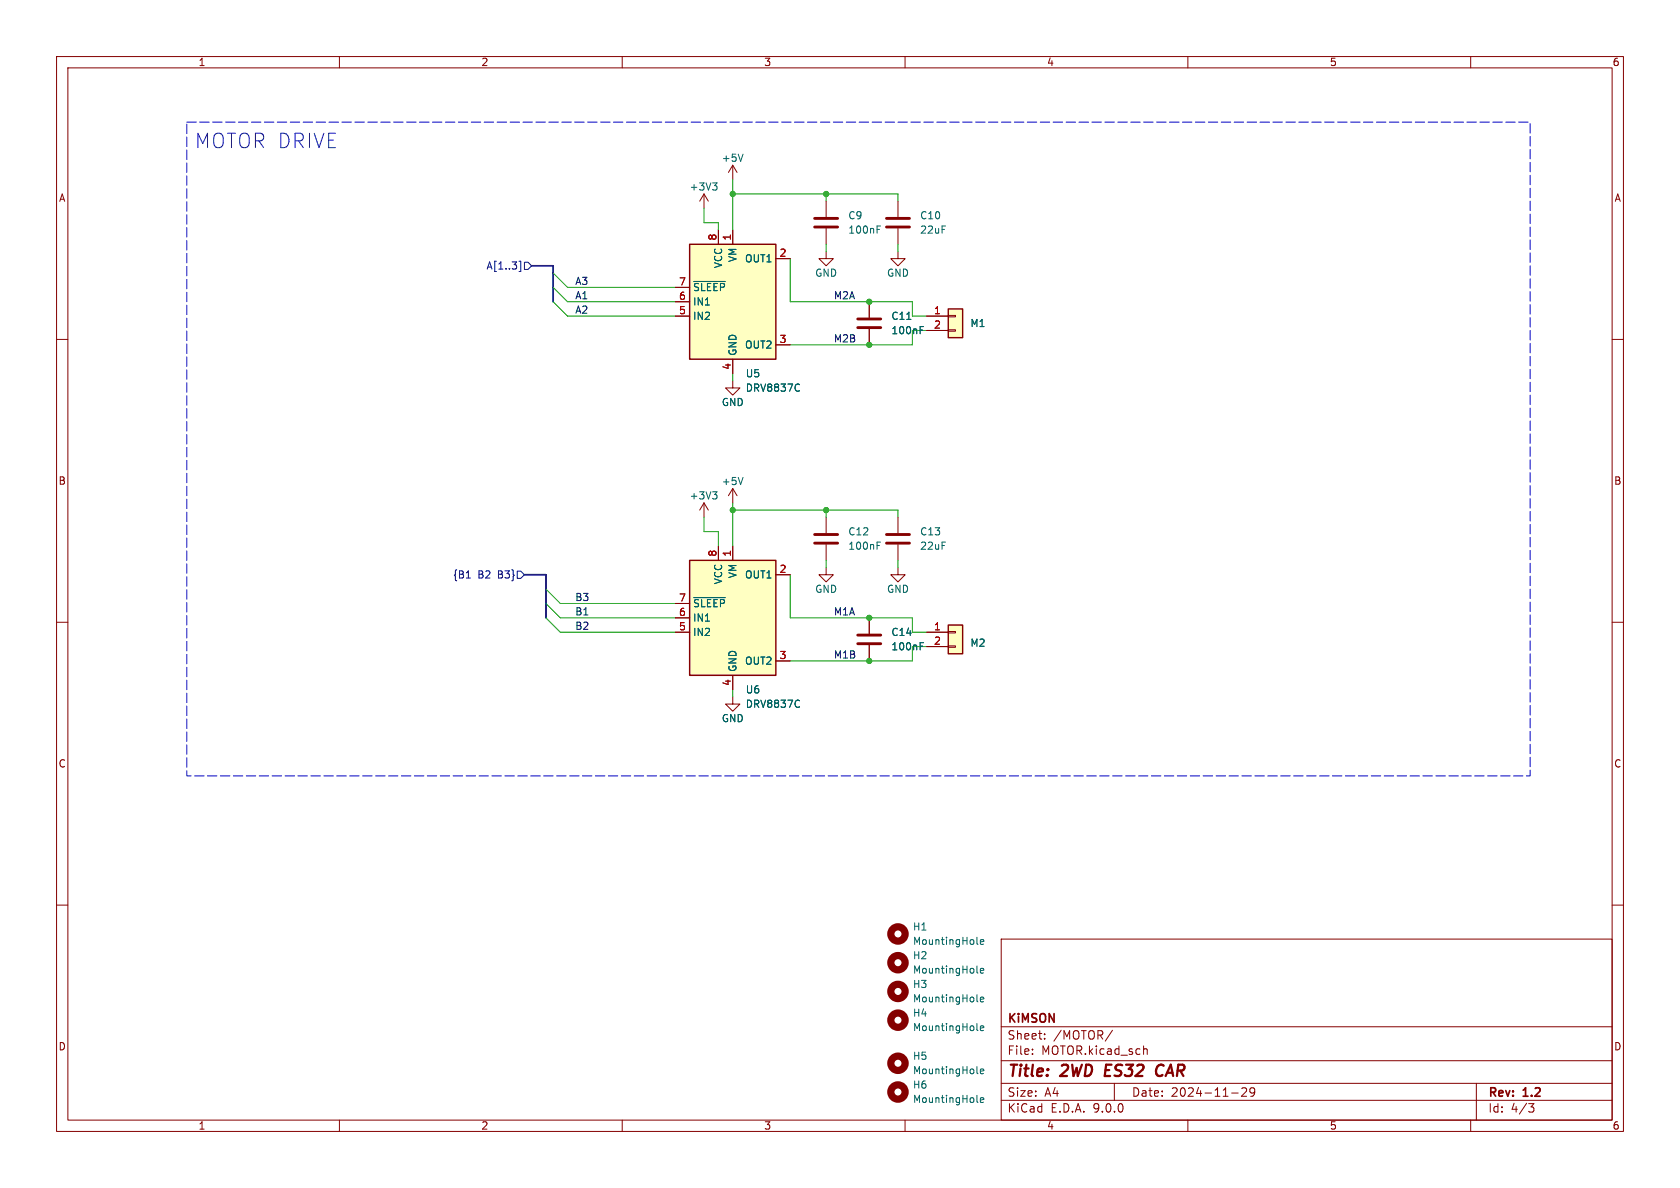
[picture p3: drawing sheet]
<svg xmlns="http://www.w3.org/2000/svg" width="297mm" height="210mm" viewBox="0 0 297 210" stroke-linecap="round" stroke-linejoin="round" font-family="sans-serif">
<g fill="none" stroke="#840000" stroke-width=".18">
<path d="M10 10h277v190h-277zM12 12h273v186h-273zM60 10v2M110 10v2M160 10v2M210 10v2M260 10v2M124.5 34.3l-.8 1.3M124.5 34.3l.7 1.3M124.5 34.3v2.5M129.5 29.2l-.7 1.3M129.5 29.2l.8 1.3"/>
<path d="M129.5 29.2v2.6M153.7 53.3v2.8M153.7 58.2v2.8M10 60h2M129.5 67.3v1.3h1.3l-1.3 1.3-1.2-1.3h1.2M285 60h2M124.5 88.9v2.5M124.5 88.9l-.8 1.3M124.5 88.9l.7 1.3M10 110h2M285 110h2M129.5 123.2v1.3h1.3l-1.3 1.2-1.2-1.2h1.2"/>
<path d="M10 160h2M177 166h108v32h-108zM285 160h2M60 198v2M110 198v2M160 198v2M177 194.5h108M177 191.5h108M177 187.5h108M177 181.5h108M182.5 186.3v.1M182.5 185.5v.1"/>
<path d="M184.7 183.6v.1M184.7 182.8v.1M196.7 182.1l-1.3 2M197 191.5v3M202.2 185.5h.5l.1 .9M210 198v2M217.7 193.2h1.2M219.5 192.4l.6-.1 .2 .1 .1 .3-.9 1.1h.9M221.8 192.9l-.3 .3h-.3l-.2-.3 .1-.5 .4-.1 .2 .1a.99 .99 0 0 1-.3 1.4h-.3M260 198v2M261 191.5v6.5M270.2 195.1h1l-.5 .6 .4 .1 .1 .5-.3 .3h-.4"/>
</g>
<path d="M195.6 188.2l-.3 2h1M205.4 188.2a1.13 1.13 0 0 0-1 .7 1.13 1.13 0 0 0 .2 1.2l.3 .1 .5-.1" fill="none" stroke="#840000" stroke-width=".4"/>
<circle cx="158.7" cy="170.2" r="1.27" fill="none" stroke="#840000" stroke-width="1.3"/>
<path d="M126 32.3h.8l-.5 .5M126.5 32.8l.3 .3v.3l-.3 .2M131.4 27.2l-.5 1.3M160.3 56.5h.7M162.7 58.3h.4M162.7 57.7h.6M126 86.9h.8l-.5 .5M126.5 87.4l.3 .3v.3l-.3 .2M172.7 171.8l.2 .2M173.3 171.6l.6-.1v-.3h-.4l-.2 .2 .1 .6h.5" fill="none" stroke="#006464" stroke-width=".18"/>
<path d="M151.6 56.4h4.1M151.6 57.9h4.1" fill="none" stroke="#840000" stroke-width=".51"/>
<path d="M167.6 110.5h2.6v5.1h-2.6z" fill="#ffffc2"/>
<path d="M167.6 110.5h2.6v5.1h-2.6z" fill="none" stroke="#840000" stroke-width=".25"/>
<path d="M163.8 111.8h3.8M163.8 114.3h3.8M167.6 111.6h1.3v.3h-1.3zM167.6 114.2h1.3v.2h-1.3z" fill="none" stroke="#840000" stroke-width=".18"/>
<path d="M121.9 43.2h15.3v20.3h-15.3z" fill="#ffffc2"/>
<path d="M121.9 43.2h15.3v20.3h-15.3z" fill="none" stroke="#840000" stroke-width=".25"/>
<path d="M119.4 50.8h2.5M119.4 53.3h2.5M119.4 55.9h2.5M127 40.6v2.6M129.5 40.6v2.6M137.2 45.7h2.5M129.5 63.5v2.5M137.2 61h2.5" fill="none" stroke="#840000" stroke-width=".18"/>
<path d="M122.7 49.8h5.5M141.1 67.9l.2 .1M141.3 69l-.2 .2" fill="none" stroke="#006464" stroke-width=".18"/>
<path d="M121.9 99.1h15.3v20.3h-15.3z" fill="#ffffc2"/>
<path d="M121.9 99.1h15.3v20.3h-15.3z" fill="none" stroke="#840000" stroke-width=".25"/>
<g fill="none" stroke="#840000" stroke-width=".18">
<path d="M158.7 35.6v2.8M146 44.5v1.2h1.3l-1.3 1.3-1.2-1.3h1.2M158.7 44.5v1.2h1.3l-1.3 1.3-1.2-1.3h1.2M158.7 40.4v2.8M127 96.5v2.6M129.5 86.4v2.5M129.5 96.5v2.6M129.5 86.4l-.7 1.2M129.5 86.4l.8 1.2M119.4 106.7h2.5M119.4 109.2h2.5M119.4 111.8h2.5"/>
<path d="M129.5 119.4v2.5M137.2 101.6h2.5M137.2 116.8h2.5"/>
</g>
<path d="M131.4 84.4l-.5 1.3M122.7 105.6h5.5M141.1 123.8l.2 .1M141.3 124.9l-.2 .1" fill="none" stroke="#006464" stroke-width=".18"/>
<path d="M156.7 38.6h4.1M156.7 40.1h4.1" fill="none" stroke="#840000" stroke-width=".51"/>
<path d="M167.6 54.6h2.6v5.1h-2.6z" fill="#ffffc2"/>
<path d="M167.6 54.6h2.6v5.1h-2.6z" fill="none" stroke="#840000" stroke-width=".25"/>
<g fill="none" stroke="#840000" stroke-width=".18">
<path d="M146 35.6v2.8M119.4 55.9h2.5M119.4 50.8h2.5M119.4 53.3h2.5M127 40.6v2.6M129.5 40.6v2.6M137.2 45.7h2.5M146 40.4v2.8M153.7 53.3v2.8M153.7 58.2v2.8M163.8 55.9h3.8M163.8 58.4h3.8"/>
<path d="M167.6 55.8h1.3v.2h-1.3zM167.6 58.3h1.3v.2h-1.3zM129.5 63.5v2.5M137.2 61h2.5M127 96.5v2.6M129.5 96.5v2.6M146 91.4v2.8M146 96.3v2.8M158.7 91.4v2.8M158.7 96.3v2.8M119.4 111.8h2.5M119.4 106.7h2.5"/>
<path d="M119.4 109.2h2.5M129.5 119.4v2.5M137.2 101.6h2.5M137.2 116.8h2.5M146 100.3v1.3h1.3l-1.3 1.3-1.2-1.3h1.2M153.7 109.2v2.8M153.7 114v2.8M158.7 100.3v1.3h1.3l-1.3 1.3-1.2-1.3h1.2M163.8 111.8h3.8M163.8 114.3h3.8"/>
</g>
<path d="M144 38.6h4.1M144 40.1h4.1M144 94.5h4.1M144 96h4.1M156.7 94.5h4.1M156.7 96h4.1M151.6 112.3h4.1M151.6 113.8h4.1" fill="none" stroke="#840000" stroke-width=".51"/>
<g fill="none" stroke="#006464" stroke-width=".18">
<path d="M155.1 39.9h.6M122.7 49.8h5.5M155.1 40.6h.4M160.3 56.5h.7M162.7 58.3h.4M162.7 57.7h.6M141.1 67.9l.2 .1M141.3 69l-.2 .2M155.1 96.4h.4M155.1 95.8h.6M122.7 105.6h5.5M162.7 114.2h.4"/>
<path d="M162.7 113.6h.6M141.1 123.8l.2 .1M141.3 124.9l-.2 .1M172.7 166.8l.2 .1M172.7 176.9l.2 .2M173.3 166.5l.6-.1v-.2l-.4-.1-.2 .2 .1 .6h.5M173.3 176.7l.6-.1v-.3h-.4l-.2 .1 .1 .6h.5M172.7 194.7l.2 .2M172.7 189.6l.2 .2M172.7 182l.2 .2M173.3 194.5l.6-.2v-.2l-.4-.1-.2 .2 .1 .6h.5M173.3 181.8l.6-.2v-.2l-.4-.1-.2 .2 .1 .6h.5"/>
<path d="M173.3 189.4l.6-.1v-.3h-.4l-.2 .1 .1 .6h.5"/>
</g>
<g fill="none" stroke="#840000" stroke-width="1.3">
<circle cx="158.7" cy="175.3" r="1.27"/>
<circle cx="158.7" cy="165.1" r="1.27"/>
<circle cx="158.7" cy="188" r="1.27"/>
<circle cx="158.7" cy="193" r="1.27"/>
<circle cx="158.7" cy="180.3" r="1.27"/>
</g>
<path d="M91.8 46.2h.3v1.8h-.3M92.7 46.4h.6l.7 .6-.7 .6h-.6zM82.4 102.2h.8M91.4 101h.7l.6 .6-.6 .6h-.7z" fill="none" stroke="#000084" stroke-width=".18"/>
<path d="M94 47h3.8v6.3M92.7 101.6h3.8v7.6" fill="none" stroke="#000084" stroke-width=".3"/>
<g fill="none" stroke="#009600" stroke-width=".18">
<path d="M124.5 36.8v2.6h2.5v1.2M129.5 31.8v8.8M129.5 34.3h29.2v1.3M146 34.3v1.3M97.8 53.3l2.5 2.6h19.1M97.8 48.3l2.5 2.5h19.1M97.8 50.8l2.5 2.5h19.1M139.7 45.7v7.6h21.6v2.6h2.5M146 43.2v1.3M158.7 43.2v1.3M163.8 58.4h-2.5v2.6h-21.6M129.5 66v1.3"/>
<path d="M124.5 91.4v2.6h2.5v2.5M129.5 88.9v7.6M129.5 90.2h29.2v1.2M146 90.2v1.2M146 99.1v1.2M158.7 99.1v1.2M96.5 104.1l2.6 2.6h20.3M96.5 106.7l2.6 2.5h20.3M96.5 109.2l2.6 2.6h20.3M139.7 101.6v7.6h21.6v2.6h2.5M163.8 114.3h-2.5v2.5h-21.6M129.5 121.9v1.3"/>
</g>
<path d="M33 21.6h237.5v115.6h-237.5z" fill="none" stroke="#0000c2" stroke-width=".18" stroke-dasharray="1.7 .6"/>
<g fill="#009600" stroke="#009600" stroke-width=".18">
<circle cx="146" cy="34.3" r=".46"/>
<circle cx="129.5" cy="34.3" r=".46"/>
<circle cx="153.7" cy="61" r=".46"/>
<circle cx="153.7" cy="53.3" r=".46"/>
<circle cx="146" cy="90.2" r=".46"/>
<circle cx="129.5" cy="90.2" r=".46"/>
<circle cx="153.7" cy="109.2" r=".46"/>
<circle cx="153.7" cy="116.8" r=".46"/>
</g>
<text font-size="3.5" fill="#0000c2" x="34.3" y="26.4">MOTOR DRIVE</text>
<g font-size="2.8" fill="#840000">
<text x="178" y="190.9">Title:</text>
<text x="187.7" y="190.9">2WD</text>
<text x="196.2" y="190.9">ES32</text>
<text x="206" y="190.9">CAR</text>
</g>
<g font-size="2.1" fill="#840000">
<text x="178" y="184">Sheet:</text>
<text x="178" y="181.2">KiMSON</text>
<text x="186.2" y="184">/MOTOR/</text>
<text x="178" y="186.7">File:</text>
<text x="184.1" y="186.7">MOTOR.kicad_sch</text>
<text x="178" y="196.9">KiCad</text>
<text x="178" y="194.1">Size:</text>
<text x="184.7" y="194.1">A4</text>
<text x="185.7" y="196.9">E.D.A.</text>
<text x="193.3" y="196.9">9.0.0</text>
<text x="200" y="194.1">Date:</text>
<text x="207" y="194.1">2024-11-29</text>
<text x="263" y="194.3">Rev:</text>
<text x="263" y="196.9">Id:</text>
<text x="267.1" y="196.9">4/3</text>
<text x="269.4" y="194.3">1.2</text>
</g>
<g font-size="1.8" fill="#840000">
<text x="35" y="11.9">1</text>
<text x="85" y="11.9">2</text>
<text x="135" y="11.9">3</text>
<text x="185" y="11.9">4</text>
<text x="235" y="11.9">5</text>
<text x="285" y="11.9">6</text>
<text x="10.3" y="35.9">A</text>
<text x="285.3" y="35.9">A</text>
<text x="10.3" y="85.9">B</text>
<text x="285.3" y="85.9">B</text>
<text x="10.3" y="135.9">C</text>
<text x="285.3" y="135.9">C</text>
<text x="10.3" y="185.9">D</text>
<text x="285.3" y="185.9">D</text>
<text x="35" y="199.9">1</text>
<text x="85" y="199.9">2</text>
<text x="135" y="199.9">3</text>
<text x="185" y="199.9">4</text>
<text x="235" y="199.9">5</text>
<text x="285" y="199.9">6</text>
</g>
<g font-size="1.8" fill="#006464">
<text x="127.5" y="28.8">+5V</text>
<text x="121.8" y="33.9">+3V3</text>
<text x="149.9" y="39">C9</text>
<text x="149.9" y="41.5">100nF</text>
<text x="162.6" y="39">C10</text>
<text x="162.6" y="41.5">22uF</text>
<text x="127.9" y="47.5" transform="rotate(-90 127.9 47.5)">VCC</text>
<text x="130.4" y="46.4" transform="rotate(-90 130.4 46.4)">VM</text>
<text x="131.6" y="46.6">OUT1</text>
<text x="122.4" y="51.7">~{SLEEP}</text>
<text x="144" y="49.1">GND</text>
<text x="156.7" y="49.1">GND</text>
<text x="122.4" y="54.2">IN1</text>
<text x="122.4" y="56.7">IN2</text>
<text x="157.5" y="59.3">100nF</text>
<text x="157.5" y="56.7">C11</text>
<text x="171.5" y="58">M1</text>
<text x="130.4" y="63" transform="rotate(-90 130.4 63)">GND</text>
<text x="131.6" y="61.8">OUT2</text>
<text x="127.5" y="72">GND</text>
<text x="131.7" y="66.9">U5</text>
<text x="131.7" y="69.4">DRV8837C</text>
<text x="121.8" y="88.5">+3V3</text>
<text x="127.5" y="86">+5V</text>
<text x="149.9" y="94.8">C12</text>
<text x="162.6" y="94.8">C13</text>
<text x="149.9" y="97.4">100nF</text>
<text x="162.6" y="97.4">22uF</text>
<text x="122.4" y="107.5">~{SLEEP}</text>
<text x="127.9" y="103.4" transform="rotate(-90 127.9 103.4)">VCC</text>
<text x="130.4" y="102.3" transform="rotate(-90 130.4 102.3)">VM</text>
<text x="131.6" y="102.5">OUT1</text>
<text x="144" y="105">GND</text>
<text x="156.7" y="105">GND</text>
<text x="122.4" y="110.1">IN1</text>
<text x="122.4" y="112.6">IN2</text>
<text x="157.5" y="112.6">C14</text>
<text x="130.4" y="118.9" transform="rotate(-90 130.4 118.9)">GND</text>
<text x="131.6" y="117.7">OUT2</text>
<text x="157.5" y="115.2">100nF</text>
<text x="171.5" y="114.5">M2</text>
<text x="131.7" y="122.8">U6</text>
<text x="131.7" y="125.3">DRV8837C</text>
<text x="127.5" y="127.9">GND</text>
<text x="161.3" y="164.7">H1</text>
<text x="161.3" y="167.2">MountingHole</text>
<text x="161.3" y="169.8">H2</text>
<text x="161.3" y="172.3">MountingHole</text>
<text x="161.3" y="179.9">H4</text>
<text x="161.3" y="174.9">H3</text>
<text x="161.3" y="177.4">MountingHole</text>
<text x="161.3" y="182.5">MountingHole</text>
<text x="161.3" y="187.6">H5</text>
<text x="161.3" y="190.1">MountingHole</text>
<text x="161.3" y="192.6">H6</text>
<text x="161.3" y="195.2">MountingHole</text>
</g>
<g font-size="1.8" fill="#000084">
<text x="85.9" y="47.9">A[1..3]</text>
<text x="80" y="102.5">{B1</text>
<text x="84.5" y="102.5">B2</text>
<text x="88.1" y="102.5">B3}</text>
</g>
<g font-size="1.8" fill="#a90000">
<text x="126.7" y="42.6" transform="rotate(-90 126.7 42.6)">8</text>
<text x="129.3" y="42.6" transform="rotate(-90 129.3 42.6)">1</text>
<text x="137.7" y="45.5">2</text>
<text x="119.9" y="50.5">7</text>
<text x="119.9" y="53.1">6</text>
<text x="119.9" y="55.6">5</text>
<text x="165" y="55.6">1</text>
<text x="165" y="58.2">2</text>
<text x="129.3" y="65.5" transform="rotate(-90 129.3 65.5)">4</text>
<text x="137.7" y="60.7">3</text>
<text x="126.7" y="98.5" transform="rotate(-90 126.7 98.5)">8</text>
<text x="129.3" y="98.5" transform="rotate(-90 129.3 98.5)">1</text>
<text x="137.7" y="101.3">2</text>
<text x="119.9" y="106.4">7</text>
<text x="119.9" y="109">6</text>
<text x="119.9" y="111.5">5</text>
<text x="165" y="111.5">1</text>
<text x="137.7" y="116.6">3</text>
<text x="165" y="114">2</text>
<text x="129.3" y="121.4" transform="rotate(-90 129.3 121.4)">4</text>
</g>
<g font-size="1.8" fill="#0f0f0f">
<text x="101.6" y="50.5">A3</text>
<text x="101.6" y="53">A1</text>
<text x="147.3" y="53">M2A</text>
<text x="101.6" y="55.5">A2</text>
<text x="147.3" y="60.6">M2B</text>
<text x="101.6" y="106.3">B3</text>
<text x="101.6" y="108.9">B1</text>
<text x="101.6" y="111.4">B2</text>
<text x="147.3" y="108.9">M1A</text>
<text x="147.3" y="116.5">M1B</text>
</g>
</svg>
